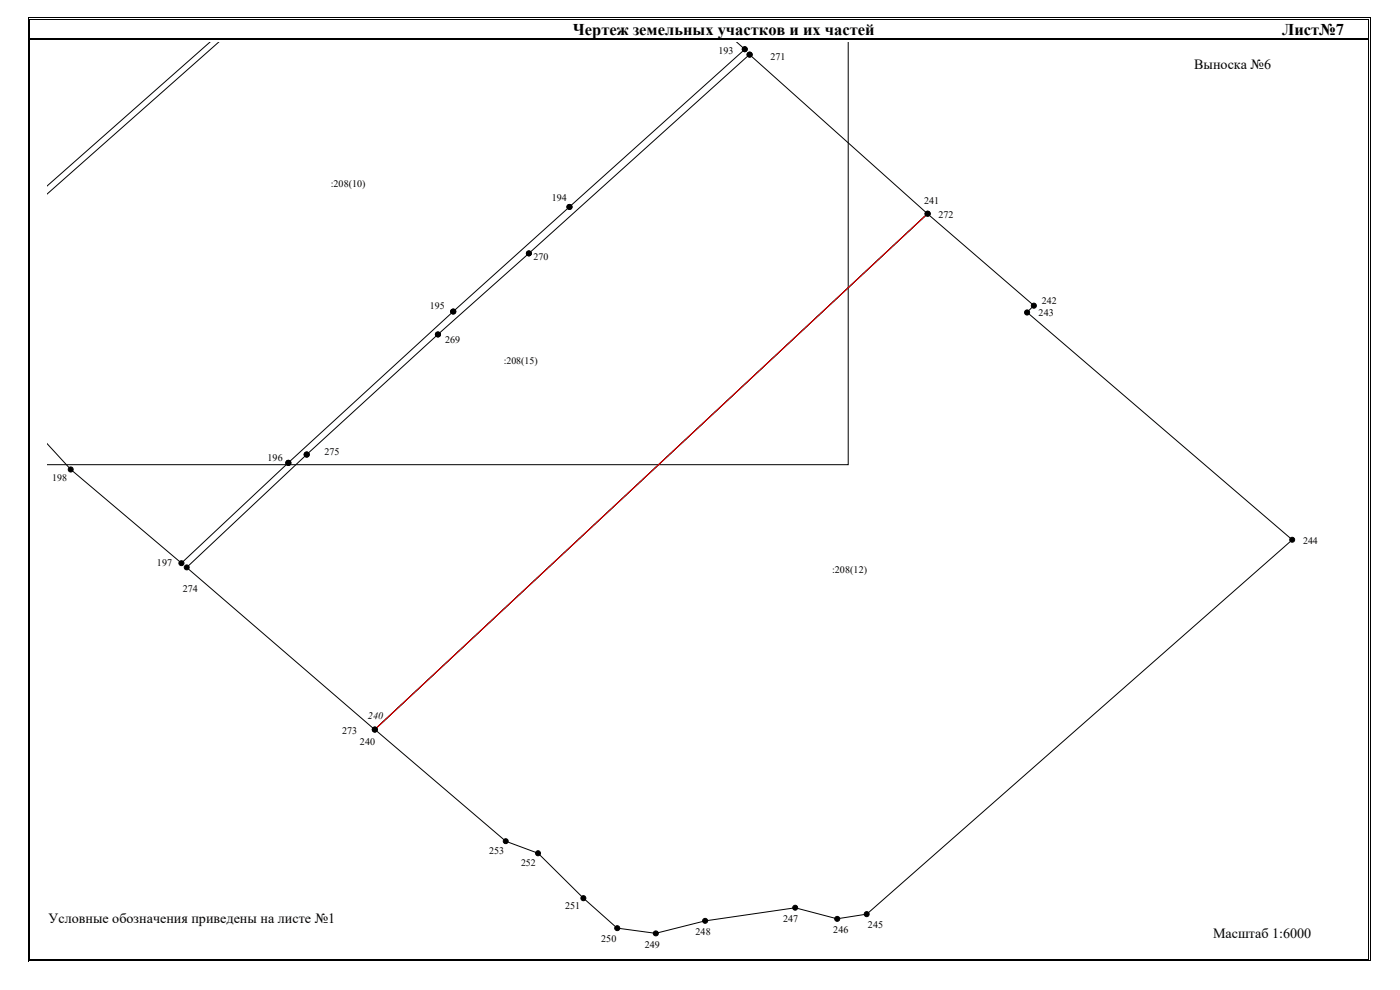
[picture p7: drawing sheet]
<svg xmlns="http://www.w3.org/2000/svg" width="420mm" height="297mm" viewBox="0 0 420 297" stroke-linecap="round" stroke-linejoin="round" font-family="sans-serif">
<g fill="none" stroke="#000" stroke-width=".3">
<path d="M8.6 5.8v5.7M8.6 12v276.4M8.9 5.8v5.7M8.9 12v275.9M9 5.4h401.8M9 5.7h401.8M9 11.6h401.8M9 11.9h401.8M63 12.6l-48.8 43.1M65.6 12.7l-51.4 45.4M221.1 12.7l2.4 2.1-87.5 78.7-49.5 45.3-32 30.2-33.3-28.1-7-7.7M254.6 12.7v126.7h-240.4"/>
<path d="M410.9 5.8v5.7M410.9 12v275.9M411.2 5.8v5.7M411.2 12v275.9M56 170.3l36-33.9 39.4-36.1 27.3-24.2 66.2-59.7 53.5 47.7-166 154.8zM112.5 218.9l165.9-154.8 31.9 27.6-2.1 2 79.6 68.3-127.7 112.3-8.9 1.4-12.5-3.3-27.1 3.9-14.8 3.7-11.6-1.5-10.1-9-13.6-13.5-9.7-3.6zM9 288.3h401.8M9 288h401.8"/>
<circle cx="223.5" cy="14.8" r=".74"/>
<circle cx="225" cy="16.4" r=".75"/>
<circle cx="158.7" cy="76" r=".74"/>
<circle cx="170.9" cy="62.1" r=".75"/>
<circle cx="278.4" cy="64.1" r=".75"/>
<circle cx="136" cy="93.5" r=".75"/>
<circle cx="308.2" cy="93.8" r=".77"/>
<circle cx="310.3" cy="91.7" r=".76"/>
<circle cx="131.4" cy="100.3" r=".75"/>
<circle cx="86.5" cy="138.9" r=".76"/>
<circle cx="92" cy="136.4" r=".76"/>
<circle cx="21.2" cy="140.9" r=".75"/>
<circle cx="54.5" cy="169" r=".75"/>
<circle cx="56" cy="170.2" r=".74"/>
<circle cx="387.8" cy="161.9" r=".74"/>
<circle cx="112.5" cy="218.9" r=".74"/>
<circle cx="112.5" cy="218.9" r=".76"/>
<circle cx="151.8" cy="252.4" r=".74"/>
<circle cx="161.5" cy="256" r=".75"/>
<circle cx="175.1" cy="269.5" r=".75"/>
<circle cx="185.2" cy="278.5" r=".75"/>
<circle cx="211.6" cy="276.3" r=".75"/>
<circle cx="238.6" cy="272.4" r=".74"/>
<circle cx="251.3" cy="275.7" r=".75"/>
<circle cx="260.1" cy="274.3" r=".75"/>
<circle cx="196.8" cy="280" r=".75"/>
</g>
<path d="M278.4 64.1l-165.9 154.8" fill="none" stroke="#f00" stroke-width=".3"/>
<g fill="#000">
<circle cx="223.5" cy="14.8" r=".74"/>
<circle cx="225" cy="16.4" r=".75"/>
<circle cx="158.7" cy="76" r=".74"/>
<circle cx="170.9" cy="62.1" r=".75"/>
<circle cx="278.4" cy="64.1" r=".75"/>
<circle cx="136" cy="93.5" r=".75"/>
<circle cx="308.2" cy="93.8" r=".77"/>
<circle cx="310.3" cy="91.7" r=".76"/>
<circle cx="131.4" cy="100.3" r=".75"/>
<circle cx="86.5" cy="138.9" r=".76"/>
<circle cx="92" cy="136.4" r=".76"/>
<circle cx="21.2" cy="140.9" r=".75"/>
<circle cx="54.5" cy="169" r=".75"/>
<circle cx="56" cy="170.2" r=".74"/>
<circle cx="387.8" cy="161.9" r=".74"/>
<circle cx="112.5" cy="218.9" r=".74"/>
<circle cx="112.5" cy="218.9" r=".76"/>
<circle cx="151.8" cy="252.4" r=".74"/>
<circle cx="161.5" cy="256" r=".75"/>
<circle cx="175.1" cy="269.5" r=".75"/>
<circle cx="185.2" cy="278.5" r=".75"/>
<circle cx="211.6" cy="276.3" r=".75"/>
<circle cx="238.6" cy="272.4" r=".74"/>
<circle cx="251.3" cy="275.7" r=".75"/>
<circle cx="260.1" cy="274.3" r=".75"/>
<circle cx="196.8" cy="280" r=".75"/>
</g>
<g fill="#000">
<path d="M8.5 5.3h.2v.5h-.2zM8.5 5.3h.5v.2h-.5zM8.5 11.5h.2v.5h-.2zM8.8 5.6l.2 .2zM8.8 12h.2zM8.8 11.5l.2 .2zM8.8 11.8l.2 .2zM410.8 5.3h.5v.2h-.5zM410.8 5.6l.1 .2zM410.8 12h.1zM410.8 11.5l.1 .2zM410.8 11.8l.1 .2z"/>
<path d="M411.1 5.3h.2v.5h-.2zM411.1 12h.2zM411.1 11.5h.2v.5h-.2zM8.5 288.2h.5v.2h-.5zM8.8 287.9l.2 .2zM410.8 288.2h.5v.2h-.5zM410.8 287.9l.1 .2zM411.1 287.9h.2v.5h-.2z"/>
</g>
<g fill="#fff">
<path d="M361.5 276.1h41.3v9.2h-41.3z"/>
<path d="M12 271.9h105.8v9.2h-105.8z"/>
<path d="M355.9 15.5h30.4v9.2h-30.4z"/>
</g>
<g font-size="4.9">
<text x="171.9" y="10.4">Чертеж земельных участков и их частей</text>
<text x="384.8" y="10.4">Лист№7</text>
</g>
<g font-size="4.2">
<text x="358.4" y="20.7">Выноска №6</text>
<text x="14.6" y="277">Условные обозначения приведены на листе №1</text>
<text x="364.1" y="281.3">Масштаб 1:6000</text>
</g>
<g font-size="3">
<text x="215.6" y="16.2">193</text>
<text x="231.2" y="18.1">271</text>
<text x="99.2" y="56">:208(10)</text>
<text x="165.6" y="60.5">194</text>
<text x="277.3" y="61.3">241</text>
<text x="281.7" y="65.3">272</text>
<text x="160.1" y="78.1">270</text>
<text x="129" y="92.7">195</text>
<text x="311.7" y="94.8">243</text>
<text x="312.7" y="91.2">242</text>
<text x="133.6" y="102.9">269</text>
<text x="151.2" y="109.2">:208(15)</text>
<text x="97.4" y="136.4">275</text>
<text x="80.3" y="138.3">196</text>
<text x="15.7" y="144.2">198</text>
<text x="391.1" y="163.1">244</text>
<text x="47.1" y="170">197</text>
<text x="249.7" y="171.8">:208(12)</text>
<text x="54.9" y="177.5">274</text>
<text x="110.4" y="215.8">240</text>
<text x="102.6" y="220.1">273</text>
<text x="108" y="223.5">240</text>
<text x="146.8" y="256.3">253</text>
<text x="156.4" y="259.8">252</text>
<text x="169.6" y="272.9">251</text>
<text x="208.7" y="280.5">248</text>
<text x="235" y="276.6">247</text>
<text x="250.1" y="280">246</text>
<text x="260.5" y="278.3">245</text>
<text x="180.4" y="282.5">250</text>
<text x="193.5" y="284.3">249</text>
</g>
</svg>
